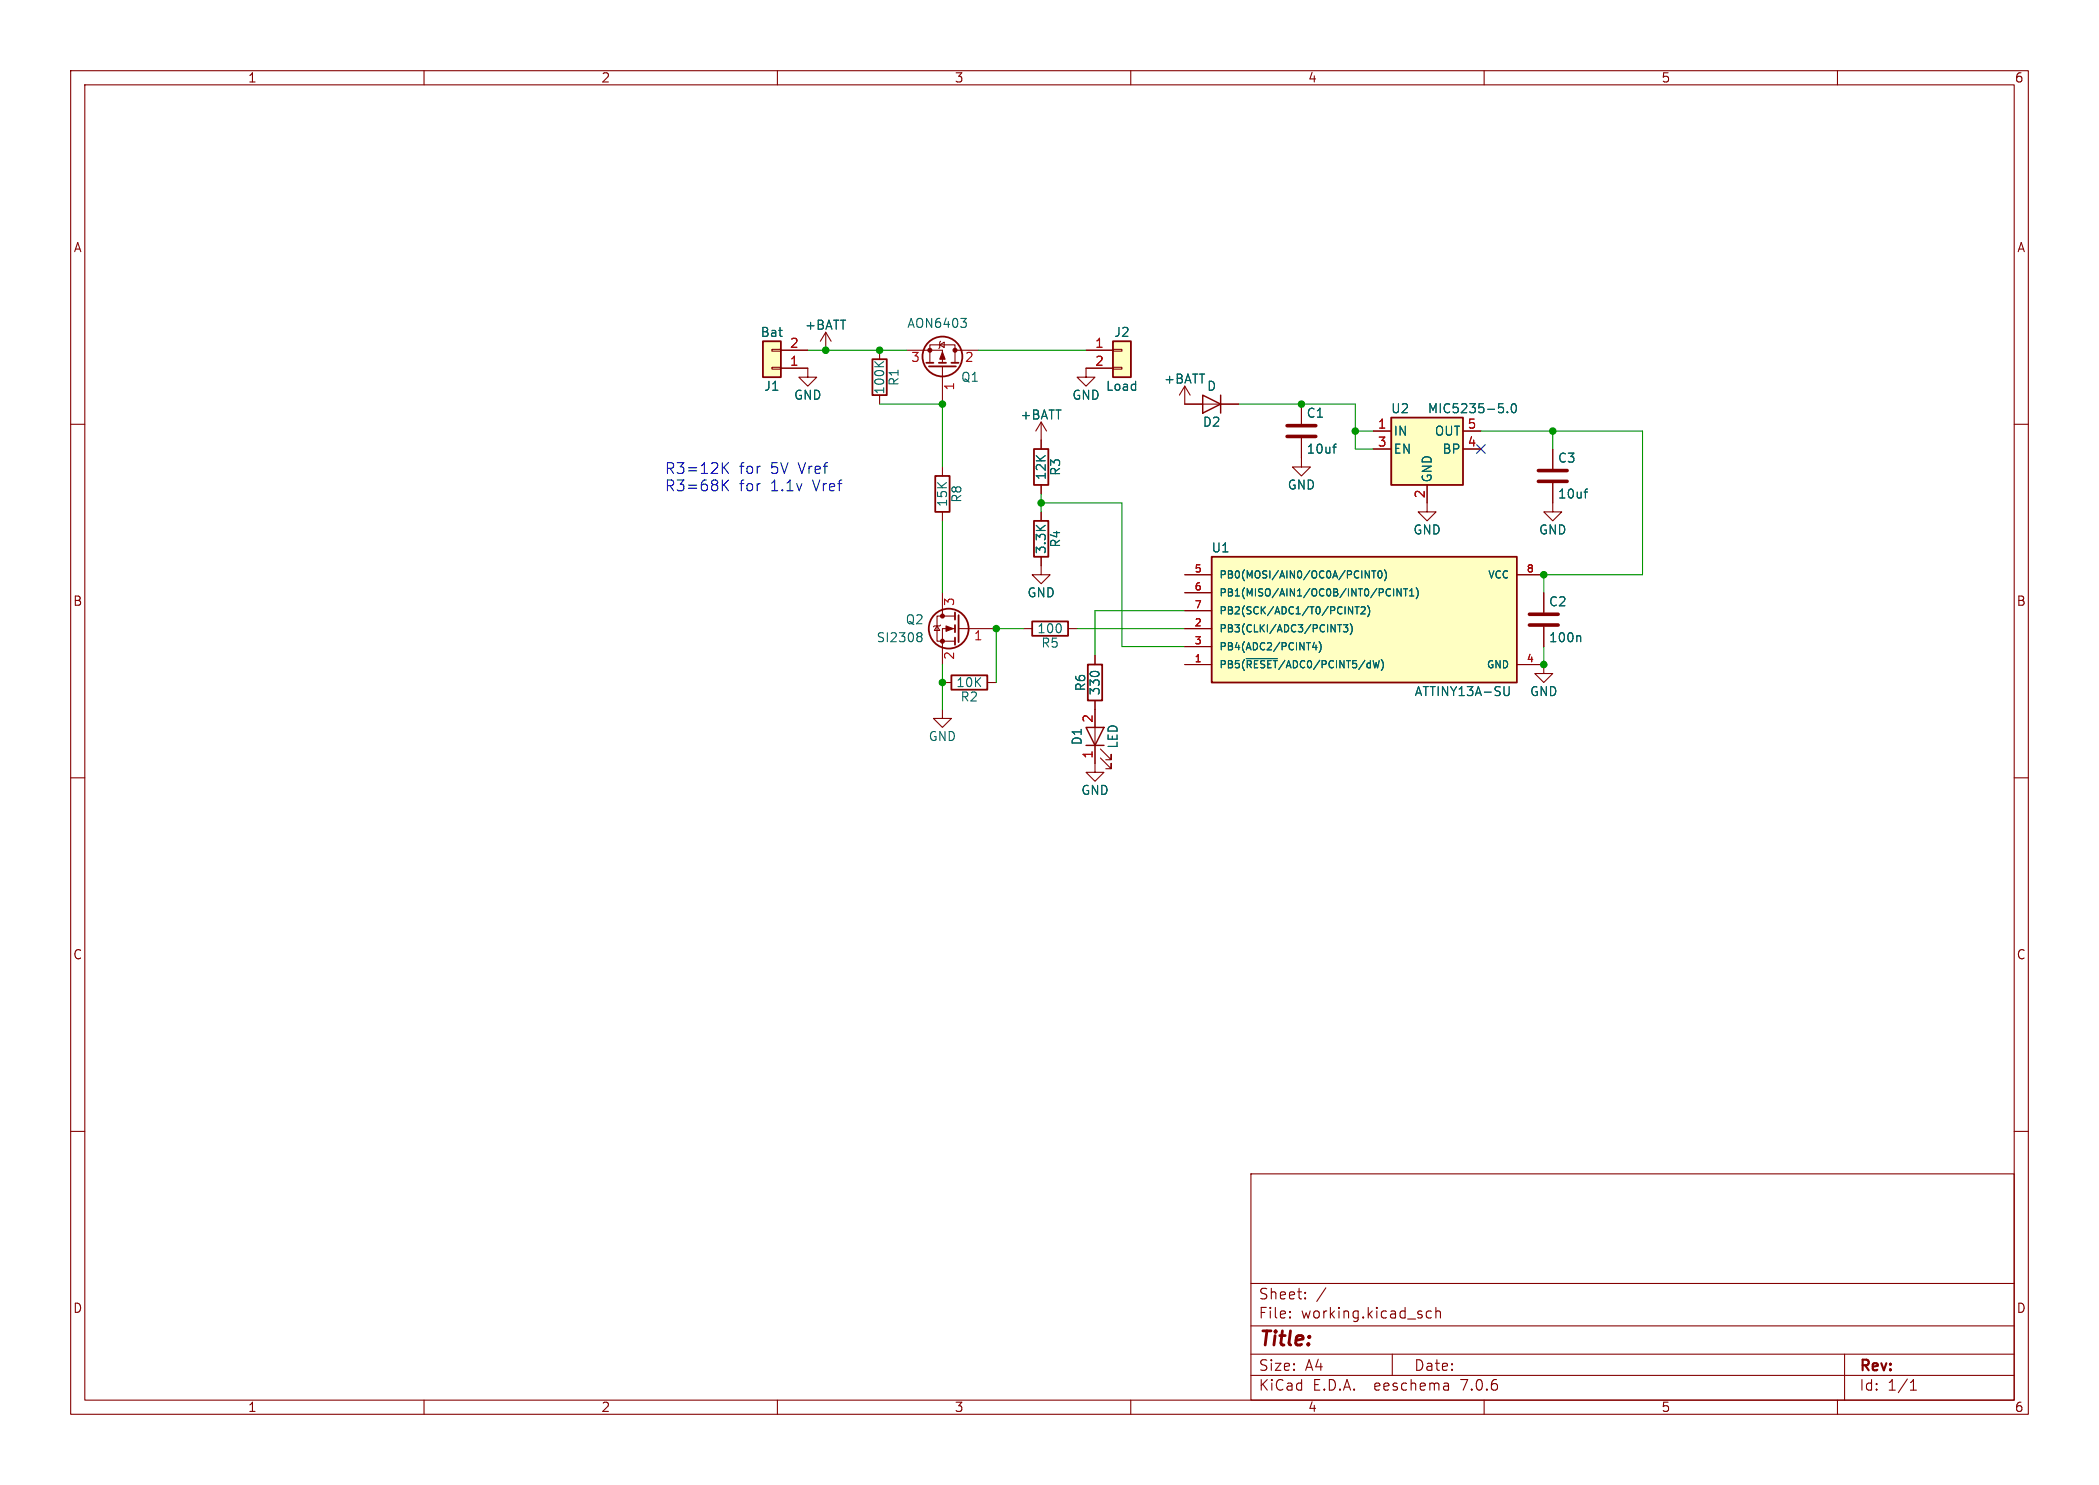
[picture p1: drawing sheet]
(kicad_sch (version 20230121) (generator eeschema)

 (paper "A4")

 (lib_symbols
  (symbol "BatProtect-rescue:+BATT" (power) (pin_names (offset 0)) (in_bom yes) (on_board yes)
   (property "Reference" "#PWR" (at 0 -3.81 0) (effects (font (size 1.27 1.27)) hide))
   (property "Value" "+BATT" (at 0 3.556 0) (effects (font (size 1.27 1.27))))
   (property "Footprint" "" (at 0 0 0) (effects (font (size 1.27 1.27)) hide))
   (property "Datasheet" "" (at 0 0 0) (effects (font (size 1.27 1.27)) hide))
   (symbol "+BATT_0_1"
    (polyline (pts (xy -0.762 1.27) (xy 0 2.54)) (stroke (width 0) (type solid)) (fill (type none)))
    (polyline (pts (xy 0 0) (xy 0 2.54)) (stroke (width 0) (type solid)) (fill (type none)))
    (polyline (pts (xy 0 2.54) (xy 0.762 1.27)) (stroke (width 0) (type solid)) (fill (type none))))
   (symbol "+BATT_1_1"
    (pin power_in line (at 0 0 90) (length 0) hide (name "+BATT" (effects (font (size 1.27 1.27)))) (number "1" (effects (font (size 1.27 1.27)))))))
  (symbol "BatProtect-rescue:ATTINY13A-SU" (pin_names (offset 1.016)) (in_bom yes) (on_board yes)
   (property "Reference" "U" (at -20.32 10.16 0) (effects (font (size 1.27 1.27))))
   (property "Value" "ATTINY13A-SU" (at 16.51 -10.16 0) (effects (font (size 1.27 1.27))))
   (property "Footprint" "Housings_SOIC:SOIC-8_3.9x4.9mm_Pitch1.27mm" (at 16.51 0 0) (effects (font (size 1.27 1.27) italic) hide))
   (property "Datasheet" "" (at -20.32 8.89 0) (effects (font (size 1.27 1.27)) hide))
   (symbol "ATTINY13A-SU_0_1"
    (rectangle (start -21.59 8.89) (end 21.59 -8.89) (stroke (width 0.254) (type solid)) (fill (type background))))
   (symbol "ATTINY13A-SU_1_1"
    (pin bidirectional line (at -25.4 -6.35 0) (length 3.81) (name "PB5(~{RESET}/ADC0/PCINT5/dW)" (effects (font (size 1.016 1.016)))) (number "1" (effects (font (size 1.016 1.016)))))
    (pin bidirectional line (at -25.4 -1.27 0) (length 3.81) (name "PB3(CLKI/ADC3/PCINT3)" (effects (font (size 1.016 1.016)))) (number "2" (effects (font (size 1.016 1.016)))))
    (pin bidirectional line (at -25.4 -3.81 0) (length 3.81) (name "PB4(ADC2/PCINT4)" (effects (font (size 1.016 1.016)))) (number "3" (effects (font (size 1.016 1.016)))))
    (pin power_in line (at 25.4 -6.35 180) (length 3.81) (name "GND" (effects (font (size 1.016 1.016)))) (number "4" (effects (font (size 1.016 1.016)))))
    (pin bidirectional line (at -25.4 6.35 0) (length 3.81) (name "PB0(MOSI/AIN0/OC0A/PCINT0)" (effects (font (size 1.016 1.016)))) (number "5" (effects (font (size 1.016 1.016)))))
    (pin bidirectional line (at -25.4 3.81 0) (length 3.81) (name "PB1(MISO/AIN1/OC0B/INT0/PCINT1)" (effects (font (size 1.016 1.016)))) (number "6" (effects (font (size 1.016 1.016)))))
    (pin bidirectional line (at -25.4 1.27 0) (length 3.81) (name "PB2(SCK/ADC1/T0/PCINT2)" (effects (font (size 1.016 1.016)))) (number "7" (effects (font (size 1.016 1.016)))))
    (pin power_in line (at 25.4 6.35 180) (length 3.81) (name "VCC" (effects (font (size 1.016 1.016)))) (number "8" (effects (font (size 1.016 1.016)))))))
  (symbol "BatProtect-rescue:C" (pin_numbers hide) (pin_names (offset 0.254)) (in_bom yes) (on_board yes)
   (property "Reference" "C" (at 0.635 2.54 0) (effects (font (size 1.27 1.27)) (justify left)))
   (property "Value" "C" (at 0.635 -2.54 0) (effects (font (size 1.27 1.27)) (justify left)))
   (property "Footprint" "" (at 0.9652 -3.81 0) (effects (font (size 1.27 1.27)) hide))
   (property "Datasheet" "" (at 0 0 0) (effects (font (size 1.27 1.27)) hide))
   (symbol "C_0_1"
    (polyline (pts (xy -2.032 -0.762) (xy 2.032 -0.762)) (stroke (width 0.508) (type solid)) (fill (type none)))
    (polyline (pts (xy -2.032 0.762) (xy 2.032 0.762)) (stroke (width 0.508) (type solid)) (fill (type none))))
   (symbol "C_1_1"
    (pin passive line (at 0 3.81 270) (length 2.794) (name "~" (effects (font (size 1.27 1.27)))) (number "1" (effects (font (size 1.27 1.27)))))
    (pin passive line (at 0 -3.81 90) (length 2.794) (name "~" (effects (font (size 1.27 1.27)))) (number "2" (effects (font (size 1.27 1.27)))))))
  (symbol "BatProtect-rescue:Conn_01x02" (pin_names (offset 1.016) hide) (in_bom yes) (on_board yes)
   (property "Reference" "J" (at 0 2.54 0) (effects (font (size 1.27 1.27))))
   (property "Value" "Conn_01x02" (at 0 -5.08 0) (effects (font (size 1.27 1.27))))
   (property "Footprint" "" (at 0 0 0) (effects (font (size 1.27 1.27)) hide))
   (property "Datasheet" "" (at 0 0 0) (effects (font (size 1.27 1.27)) hide))
   (symbol "Conn_01x02_1_1"
    (rectangle (start -1.27 -2.413) (end 0 -2.667) (stroke (width 0.1524) (type solid)) (fill (type none)))
    (rectangle (start -1.27 0.127) (end 0 -0.127) (stroke (width 0.1524) (type solid)) (fill (type none)))
    (rectangle (start -1.27 1.27) (end 1.27 -3.81) (stroke (width 0.254) (type solid)) (fill (type background)))
    (pin passive line (at -5.08 0 0) (length 3.81) (name "Pin_1" (effects (font (size 1.27 1.27)))) (number "1" (effects (font (size 1.27 1.27)))))
    (pin passive line (at -5.08 -2.54 0) (length 3.81) (name "Pin_2" (effects (font (size 1.27 1.27)))) (number "2" (effects (font (size 1.27 1.27)))))))
  (symbol "BatProtect-rescue:D" (pin_numbers hide) (pin_names (offset 1.016) hide) (in_bom yes) (on_board yes)
   (property "Reference" "D" (at 0 2.54 0) (effects (font (size 1.27 1.27))))
   (property "Value" "D" (at 0 -2.54 0) (effects (font (size 1.27 1.27))))
   (property "Footprint" "" (at 0 0 0) (effects (font (size 1.27 1.27)) hide))
   (property "Datasheet" "" (at 0 0 0) (effects (font (size 1.27 1.27)) hide))
   (symbol "D_0_1"
    (polyline (pts (xy -1.27 1.27) (xy -1.27 -1.27)) (stroke (width 0.2032) (type solid)) (fill (type none)))
    (polyline (pts (xy 1.27 0) (xy -1.27 0)) (stroke (width 0) (type solid)) (fill (type none)))
    (polyline (pts (xy 1.27 1.27) (xy 1.27 -1.27) (xy -1.27 0) (xy 1.27 1.27)) (stroke (width 0.2032) (type solid)) (fill (type none))))
   (symbol "D_1_1"
    (pin passive line (at -3.81 0 0) (length 2.54) (name "K" (effects (font (size 1.27 1.27)))) (number "1" (effects (font (size 1.27 1.27)))))
    (pin passive line (at 3.81 0 180) (length 2.54) (name "A" (effects (font (size 1.27 1.27)))) (number "2" (effects (font (size 1.27 1.27)))))))
  (symbol "BatProtect-rescue:GND" (power) (pin_names (offset 0)) (in_bom yes) (on_board yes)
   (property "Reference" "#PWR" (at 0 -6.35 0) (effects (font (size 1.27 1.27)) hide))
   (property "Value" "GND" (at 0 -3.81 0) (effects (font (size 1.27 1.27))))
   (property "Footprint" "" (at 0 0 0) (effects (font (size 1.27 1.27)) hide))
   (property "Datasheet" "" (at 0 0 0) (effects (font (size 1.27 1.27)) hide))
   (symbol "GND_0_1"
    (polyline (pts (xy 0 0) (xy 0 -1.27) (xy 1.27 -1.27) (xy 0 -2.54) (xy -1.27 -1.27) (xy 0 -1.27)) (stroke (width 0) (type solid)) (fill (type none))))
   (symbol "GND_1_1"
    (pin power_in line (at 0 0 270) (length 0) hide (name "GND" (effects (font (size 1.27 1.27)))) (number "1" (effects (font (size 1.27 1.27)))))))
  (symbol "BatProtect-rescue:LED" (pin_names (offset 1.016) hide) (in_bom yes) (on_board yes)
   (property "Reference" "D" (at 0 2.54 0) (effects (font (size 1.27 1.27))))
   (property "Value" "LED" (at 0 -2.54 0) (effects (font (size 1.27 1.27))))
   (property "Footprint" "" (at 0 0 0) (effects (font (size 1.27 1.27)) hide))
   (property "Datasheet" "" (at 0 0 0) (effects (font (size 1.27 1.27)) hide))
   (symbol "LED_0_1"
    (polyline (pts (xy -1.27 -1.27) (xy -1.27 1.27)) (stroke (width 0.2032) (type solid)) (fill (type none)))
    (polyline (pts (xy -1.27 0) (xy 1.27 0)) (stroke (width 0) (type solid)) (fill (type none)))
    (polyline (pts (xy 1.27 -1.27) (xy 1.27 1.27) (xy -1.27 0) (xy 1.27 -1.27)) (stroke (width 0.2032) (type solid)) (fill (type none)))
    (polyline (pts (xy -3.048 -0.762) (xy -4.572 -2.286) (xy -3.81 -2.286) (xy -4.572 -2.286) (xy -4.572 -1.524)) (stroke (width 0) (type solid)) (fill (type none)))
    (polyline (pts (xy -1.778 -0.762) (xy -3.302 -2.286) (xy -2.54 -2.286) (xy -3.302 -2.286) (xy -3.302 -1.524)) (stroke (width 0) (type solid)) (fill (type none))))
   (symbol "LED_1_1"
    (pin passive line (at -3.81 0 0) (length 2.54) (name "K" (effects (font (size 1.27 1.27)))) (number "1" (effects (font (size 1.27 1.27)))))
    (pin passive line (at 3.81 0 180) (length 2.54) (name "A" (effects (font (size 1.27 1.27)))) (number "2" (effects (font (size 1.27 1.27)))))))
  (symbol "BatProtect-rescue:MIC5219-5.0" (pin_names (offset 0.254)) (in_bom yes) (on_board yes)
   (property "Reference" "U" (at -3.81 5.715 0) (effects (font (size 1.27 1.27))))
   (property "Value" "MIC5219-5.0" (at 0 5.715 0) (effects (font (size 1.27 1.27)) (justify left)))
   (property "Footprint" "TO_SOT_Packages_SMD:SOT-23-5" (at 0 8.255 0) (effects (font (size 1.27 1.27)) hide))
   (property "Datasheet" "" (at 0 0 0) (effects (font (size 1.27 1.27)) hide))
   (symbol "MIC5219-5.0_0_1"
    (rectangle (start -5.08 4.445) (end 5.08 -5.08) (stroke (width 0.254) (type solid)) (fill (type background))))
   (symbol "MIC5219-5.0_1_1"
    (pin power_in line (at -7.62 2.54 0) (length 2.54) (name "IN" (effects (font (size 1.27 1.27)))) (number "1" (effects (font (size 1.27 1.27)))))
    (pin power_in line (at 0 -7.62 90) (length 2.54) (name "GND" (effects (font (size 1.27 1.27)))) (number "2" (effects (font (size 1.27 1.27)))))
    (pin input line (at -7.62 0 0) (length 2.54) (name "EN" (effects (font (size 1.27 1.27)))) (number "3" (effects (font (size 1.27 1.27)))))
    (pin input line (at 7.62 0 180) (length 2.54) (name "BP" (effects (font (size 1.27 1.27)))) (number "4" (effects (font (size 1.27 1.27)))))
    (pin power_out line (at 7.62 2.54 180) (length 2.54) (name "OUT" (effects (font (size 1.27 1.27)))) (number "5" (effects (font (size 1.27 1.27)))))))
  (symbol "BatProtect-rescue:Q_NMOS_GSD" (pin_names (offset 0) hide) (in_bom yes) (on_board yes)
   (property "Reference" "Q" (at 5.08 1.27 0) (effects (font (size 1.27 1.27)) (justify left)))
   (property "Value" "Q_NMOS_GSD" (at 5.08 -1.27 0) (effects (font (size 1.27 1.27)) (justify left)))
   (property "Footprint" "" (at 5.08 2.54 0) (effects (font (size 1.27 1.27)) hide))
   (property "Datasheet" "" (at 0 0 0) (effects (font (size 1.27 1.27)) hide))
   (symbol "Q_NMOS_GSD_0_1"
    (polyline (pts (xy 0.0508 0) (xy 0.254 0)) (stroke (width 0) (type solid)) (fill (type none)))
    (polyline (pts (xy 0.762 -1.778) (xy 2.54 -1.778)) (stroke (width 0) (type solid)) (fill (type none)))
    (polyline (pts (xy 0.762 -1.27) (xy 0.762 -2.286)) (stroke (width 0.254) (type solid)) (fill (type none)))
    (polyline (pts (xy 0.762 0) (xy 2.54 0)) (stroke (width 0) (type solid)) (fill (type none)))
    (polyline (pts (xy 0.762 0.508) (xy 0.762 -0.508)) (stroke (width 0.254) (type solid)) (fill (type none)))
    (polyline (pts (xy 0.762 1.778) (xy 2.54 1.778)) (stroke (width 0) (type solid)) (fill (type none)))
    (polyline (pts (xy 0.762 2.286) (xy 0.762 1.27)) (stroke (width 0.254) (type solid)) (fill (type none)))
    (polyline (pts (xy 2.54 -1.778) (xy 2.54 -2.54)) (stroke (width 0) (type solid)) (fill (type none)))
    (polyline (pts (xy 2.54 -1.778) (xy 2.54 0)) (stroke (width 0) (type solid)) (fill (type none)))
    (polyline (pts (xy 2.54 2.54) (xy 2.54 1.778)) (stroke (width 0) (type solid)) (fill (type none)))
    (polyline (pts (xy 0.254 1.905) (xy 0.254 -1.905) (xy 0.254 -1.905)) (stroke (width 0.254) (type solid)) (fill (type none)))
    (polyline (pts (xy 1.016 0) (xy 2.032 0.381) (xy 2.032 -0.381) (xy 1.016 0)) (stroke (width 0) (type solid)) (fill (type outline)))
    (polyline (pts (xy 2.54 -1.778) (xy 3.302 -1.778) (xy 3.302 1.778) (xy 2.54 1.778)) (stroke (width 0) (type solid)) (fill (type none)))
    (polyline (pts (xy 2.794 0.508) (xy 2.921 0.381) (xy 3.683 0.381) (xy 3.81 0.254)) (stroke (width 0) (type solid)) (fill (type none)))
    (polyline (pts (xy 3.302 0.381) (xy 2.921 -0.254) (xy 3.683 -0.254) (xy 3.302 0.381)) (stroke (width 0) (type solid)) (fill (type none)))
    (circle (center 1.651 0) (radius 2.8194) (stroke (width 0.254) (type solid)) (fill (type none)))
    (circle (center 2.54 -1.778) (radius 0.2794) (stroke (width 0) (type solid)) (fill (type outline)))
    (circle (center 2.54 1.778) (radius 0.2794) (stroke (width 0) (type solid)) (fill (type outline))))
   (symbol "Q_NMOS_GSD_1_1"
    (pin input line (at -5.08 0 0) (length 5.08) (name "G" (effects (font (size 1.27 1.27)))) (number "1" (effects (font (size 1.27 1.27)))))
    (pin passive line (at 2.54 -5.08 90) (length 2.54) (name "S" (effects (font (size 1.27 1.27)))) (number "2" (effects (font (size 1.27 1.27)))))
    (pin passive line (at 2.54 5.08 270) (length 2.54) (name "D" (effects (font (size 1.27 1.27)))) (number "3" (effects (font (size 1.27 1.27)))))))
  (symbol "BatProtect-rescue:Q_PMOS_GDS" (pin_names (offset 0) hide) (in_bom yes) (on_board yes)
   (property "Reference" "Q" (at 5.08 1.27 0) (effects (font (size 1.27 1.27)) (justify left)))
   (property "Value" "Q_PMOS_GDS" (at 5.08 -1.27 0) (effects (font (size 1.27 1.27)) (justify left)))
   (property "Footprint" "" (at 5.08 2.54 0) (effects (font (size 1.27 1.27)) hide))
   (property "Datasheet" "" (at 0 0 0) (effects (font (size 1.27 1.27)) hide))
   (symbol "Q_PMOS_GDS_0_1"
    (polyline (pts (xy 0.0508 0) (xy 0.254 0)) (stroke (width 0) (type solid)) (fill (type none)))
    (polyline (pts (xy 0.762 -1.778) (xy 2.54 -1.778)) (stroke (width 0) (type solid)) (fill (type none)))
    (polyline (pts (xy 0.762 -1.27) (xy 0.762 -2.286)) (stroke (width 0.254) (type solid)) (fill (type none)))
    (polyline (pts (xy 0.762 0) (xy 2.54 0)) (stroke (width 0) (type solid)) (fill (type none)))
    (polyline (pts (xy 0.762 0.508) (xy 0.762 -0.508)) (stroke (width 0.254) (type solid)) (fill (type none)))
    (polyline (pts (xy 0.762 1.778) (xy 2.54 1.778)) (stroke (width 0) (type solid)) (fill (type none)))
    (polyline (pts (xy 0.762 2.286) (xy 0.762 1.27)) (stroke (width 0.254) (type solid)) (fill (type none)))
    (polyline (pts (xy 2.54 -1.778) (xy 2.54 -2.54)) (stroke (width 0) (type solid)) (fill (type none)))
    (polyline (pts (xy 2.54 -1.778) (xy 2.54 0)) (stroke (width 0) (type solid)) (fill (type none)))
    (polyline (pts (xy 2.54 2.54) (xy 2.54 1.778)) (stroke (width 0) (type solid)) (fill (type none)))
    (polyline (pts (xy 0.254 1.905) (xy 0.254 -1.905) (xy 0.254 -1.905)) (stroke (width 0.254) (type solid)) (fill (type none)))
    (polyline (pts (xy 2.286 0) (xy 1.27 -0.381) (xy 1.27 0.381) (xy 2.286 0)) (stroke (width 0) (type solid)) (fill (type outline)))
    (polyline (pts (xy 2.54 -1.778) (xy 3.302 -1.778) (xy 3.302 1.778) (xy 2.54 1.778)) (stroke (width 0) (type solid)) (fill (type none)))
    (polyline (pts (xy 2.794 -0.508) (xy 2.921 -0.381) (xy 3.683 -0.381) (xy 3.81 -0.254)) (stroke (width 0) (type solid)) (fill (type none)))
    (polyline (pts (xy 3.302 -0.381) (xy 2.921 0.254) (xy 3.683 0.254) (xy 3.302 -0.381)) (stroke (width 0) (type solid)) (fill (type none)))
    (circle (center 1.651 0) (radius 2.8194) (stroke (width 0.254) (type solid)) (fill (type none)))
    (circle (center 2.54 -1.778) (radius 0.2794) (stroke (width 0) (type solid)) (fill (type outline)))
    (circle (center 2.54 1.778) (radius 0.2794) (stroke (width 0) (type solid)) (fill (type outline))))
   (symbol "Q_PMOS_GDS_1_1"
    (pin input line (at -5.08 0 0) (length 5.08) (name "G" (effects (font (size 1.27 1.27)))) (number "1" (effects (font (size 1.27 1.27)))))
    (pin passive line (at 2.54 5.08 270) (length 2.54) (name "D" (effects (font (size 1.27 1.27)))) (number "2" (effects (font (size 1.27 1.27)))))
    (pin passive line (at 2.54 -5.08 90) (length 2.54) (name "S" (effects (font (size 1.27 1.27)))) (number "3" (effects (font (size 1.27 1.27)))))))
  (symbol "BatProtect-rescue:R" (pin_numbers hide) (pin_names (offset 0)) (in_bom yes) (on_board yes)
   (property "Reference" "R" (at 2.032 0 90) (effects (font (size 1.27 1.27))))
   (property "Value" "R" (at 0 0 90) (effects (font (size 1.27 1.27))))
   (property "Footprint" "" (at -1.778 0 90) (effects (font (size 1.27 1.27)) hide))
   (property "Datasheet" "" (at 0 0 0) (effects (font (size 1.27 1.27)) hide))
   (symbol "R_0_1"
    (rectangle (start -1.016 -2.54) (end 1.016 2.54) (stroke (width 0.254) (type solid)) (fill (type none))))
   (symbol "R_1_1"
    (pin passive line (at 0 3.81 270) (length 1.27) (name "~" (effects (font (size 1.27 1.27)))) (number "1" (effects (font (size 1.27 1.27)))))
    (pin passive line (at 0 -3.81 90) (length 1.27) (name "~" (effects (font (size 1.27 1.27)))) (number "2" (effects (font (size 1.27 1.27))))))))

 (junction (at 140.97 88.9) (diameter 0) (color 0 0 0 0))
 (junction (at 218.44 93.98) (diameter 0) (color 0 0 0 0))
 (junction (at 219.71 60.96) (diameter 0) (color 0 0 0 0))
 (junction (at 191.77 60.96) (diameter 0) (color 0 0 0 0))
 (junction (at 116.84 49.53) (diameter 0) (color 0 0 0 0))
 (junction (at 133.35 57.15) (diameter 0) (color 0 0 0 0))
 (junction (at 124.46 49.53) (diameter 0) (color 0 0 0 0))
 (junction (at 184.15 57.15) (diameter 0) (color 0 0 0 0))
 (junction (at 147.32 71.12) (diameter 0) (color 0 0 0 0))
 (junction (at 133.35 96.52) (diameter 0) (color 0 0 0 0))
 (junction (at 218.44 81.28) (diameter 0) (color 0 0 0 0))

 (no_connect (at 209.55 63.5))

 (wire (pts (xy 191.77 60.96) (xy 191.77 63.5)) (stroke (width 0) (type default)))
 (wire (pts (xy 209.55 60.96) (xy 219.71 60.96)) (stroke (width 0) (type default)))
 (wire (pts (xy 218.44 81.28) (xy 218.44 83.82)) (stroke (width 0) (type default)))
 (wire (pts (xy 218.44 93.98) (xy 218.44 91.44)) (stroke (width 0) (type default)))
 (wire (pts (xy 140.97 88.9) (xy 144.78 88.9)) (stroke (width 0) (type default)))
 (wire (pts (xy 232.41 81.28) (xy 218.44 81.28)) (stroke (width 0) (type default)))
 (wire (pts (xy 114.3 49.53) (xy 116.84 49.53)) (stroke (width 0) (type default)))
 (wire (pts (xy 219.71 60.96) (xy 219.71 63.5)) (stroke (width 0) (type default)))
 (wire (pts (xy 191.77 63.5) (xy 194.31 63.5)) (stroke (width 0) (type default)))
 (wire (pts (xy 147.32 71.12) (xy 147.32 72.39)) (stroke (width 0) (type default)))
 (wire (pts (xy 133.35 96.52) (xy 133.35 100.33)) (stroke (width 0) (type default)))
 (wire (pts (xy 154.94 92.71) (xy 154.94 86.36)) (stroke (width 0) (type default)))
 (wire (pts (xy 154.94 86.36) (xy 167.64 86.36)) (stroke (width 0) (type default)))
 (wire (pts (xy 140.97 96.52) (xy 140.97 88.9)) (stroke (width 0) (type default)))
 (wire (pts (xy 147.32 69.85) (xy 147.32 71.12)) (stroke (width 0) (type default)))
 (wire (pts (xy 147.32 71.12) (xy 158.75 71.12)) (stroke (width 0) (type default)))
 (wire (pts (xy 232.41 60.96) (xy 232.41 81.28)) (stroke (width 0) (type default)))
 (wire (pts (xy 184.15 57.15) (xy 191.77 57.15)) (stroke (width 0) (type default)))
 (wire (pts (xy 124.46 57.15) (xy 133.35 57.15)) (stroke (width 0) (type default)))
 (wire (pts (xy 133.35 93.98) (xy 133.35 96.52)) (stroke (width 0) (type default)))
 (wire (pts (xy 191.77 57.15) (xy 191.77 60.96)) (stroke (width 0) (type default)))
 (wire (pts (xy 158.75 91.44) (xy 167.64 91.44)) (stroke (width 0) (type default)))
 (wire (pts (xy 219.71 60.96) (xy 232.41 60.96)) (stroke (width 0) (type default)))
 (wire (pts (xy 116.84 49.53) (xy 124.46 49.53)) (stroke (width 0) (type default)))
 (wire (pts (xy 152.4 88.9) (xy 167.64 88.9)) (stroke (width 0) (type default)))
 (wire (pts (xy 133.35 73.66) (xy 133.35 83.82)) (stroke (width 0) (type default)))
 (wire (pts (xy 191.77 60.96) (xy 194.31 60.96)) (stroke (width 0) (type default)))
 (wire (pts (xy 138.43 49.53) (xy 153.67 49.53)) (stroke (width 0) (type default)))
 (wire (pts (xy 175.26 57.15) (xy 184.15 57.15)) (stroke (width 0) (type default)))
 (wire (pts (xy 158.75 71.12) (xy 158.75 91.44)) (stroke (width 0) (type default)))
 (wire (pts (xy 133.35 57.15) (xy 133.35 66.04)) (stroke (width 0) (type default)))
 (wire (pts (xy 124.46 49.53) (xy 128.27 49.53)) (stroke (width 0) (type default)))

 (text "R3=12K for 5V Vref\nR3=68K for 1.1v Vref" (at 93.98 69.85 0) (effects (font (size 1.524 1.524)) (justify left bottom)))

 (symbol (lib_id "BatProtect-rescue:Conn_01x02") (at 109.22 52.07 180) (unit 1) (in_bom yes) (on_board yes) (dnp no)
  (property "Reference" "J1" (at 109.22 54.61 0) (effects (font (size 1.27 1.27))))
  (property "Value" "Bat" (at 109.22 46.99 0) (effects (font (size 1.27 1.27))))
  (property "Footprint" "KiCadCustomLibs:Connector_2x5mm_1.5Drill" (at 109.22 52.07 0) (effects (font (size 1.27 1.27)) hide))
  (property "Datasheet" "" (at 109.22 52.07 0) (effects (font (size 1.27 1.27)) hide)) (pin "1") (pin "2"))

 (symbol (lib_id "BatProtect-rescue:Conn_01x02") (at 158.75 49.53 0) (unit 1) (in_bom yes) (on_board yes) (dnp no)
  (property "Reference" "J2" (at 158.75 46.99 0) (effects (font (size 1.27 1.27))))
  (property "Value" "Load" (at 158.75 54.61 0) (effects (font (size 1.27 1.27))))
  (property "Footprint" "KiCadCustomLibs:Connector_2x5mm_1.5Drill" (at 158.75 49.53 0) (effects (font (size 1.27 1.27)) hide))
  (property "Datasheet" "" (at 158.75 49.53 0) (effects (font (size 1.27 1.27)) hide)) (pin "1") (pin "2"))

 (symbol (lib_id "BatProtect-rescue:GND") (at 114.3 52.07 0) (unit 1) (in_bom yes) (on_board yes) (dnp no)
  (property "Reference" "#PWR01" (at 114.3 58.42 0) (effects (font (size 1.27 1.27)) hide))
  (property "Value" "GND" (at 114.3 55.88 0) (effects (font (size 1.27 1.27))))
  (property "Footprint" "" (at 114.3 52.07 0) (effects (font (size 1.27 1.27)) hide))
  (property "Datasheet" "" (at 114.3 52.07 0) (effects (font (size 1.27 1.27)) hide)) (pin "1"))

 (symbol (lib_id "BatProtect-rescue:GND") (at 153.67 52.07 0) (unit 1) (in_bom yes) (on_board yes) (dnp no)
  (property "Reference" "#PWR02" (at 153.67 58.42 0) (effects (font (size 1.27 1.27)) hide))
  (property "Value" "GND" (at 153.67 55.88 0) (effects (font (size 1.27 1.27))))
  (property "Footprint" "" (at 153.67 52.07 0) (effects (font (size 1.27 1.27)) hide))
  (property "Datasheet" "" (at 153.67 52.07 0) (effects (font (size 1.27 1.27)) hide)) (pin "1"))

 (symbol (lib_id "BatProtect-rescue:GND") (at 133.35 100.33 0) (unit 1) (in_bom yes) (on_board yes) (dnp no)
  (property "Reference" "#PWR03" (at 133.35 106.68 0) (effects (font (size 1.27 1.27)) hide))
  (property "Value" "GND" (at 133.35 104.14 0) (effects (font (size 1.27 1.27))))
  (property "Footprint" "" (at 133.35 100.33 0) (effects (font (size 1.27 1.27)) hide))
  (property "Datasheet" "" (at 133.35 100.33 0) (effects (font (size 1.27 1.27)) hide)) (pin "1"))

 (symbol (lib_id "BatProtect-rescue:R") (at 124.46 53.34 0) (unit 1) (in_bom yes) (on_board yes) (dnp no)
  (property "Reference" "R1" (at 126.492 53.34 90) (effects (font (size 1.27 1.27))))
  (property "Value" "100K" (at 124.46 53.34 90) (effects (font (size 1.27 1.27))))
  (property "Footprint" "Resistors_SMD:R_0603" (at 122.682 53.34 90) (effects (font (size 1.27 1.27)) hide))
  (property "Datasheet" "" (at 124.46 53.34 0) (effects (font (size 1.27 1.27)) hide)) (pin "1") (pin "2"))

 (symbol (lib_id "BatProtect-rescue:R") (at 137.16 96.52 270) (unit 1) (in_bom yes) (on_board yes) (dnp no)
  (property "Reference" "R2" (at 137.16 98.552 90) (effects (font (size 1.27 1.27))))
  (property "Value" "10K" (at 137.16 96.52 90) (effects (font (size 1.27 1.27))))
  (property "Footprint" "Resistors_SMD:R_0603" (at 137.16 94.742 90) (effects (font (size 1.27 1.27)) hide))
  (property "Datasheet" "" (at 137.16 96.52 0) (effects (font (size 1.27 1.27)) hide)) (pin "1") (pin "2"))

 (symbol (lib_id "BatProtect-rescue:R") (at 148.59 88.9 270) (unit 1) (in_bom yes) (on_board yes) (dnp no)
  (property "Reference" "R5" (at 148.59 90.932 90) (effects (font (size 1.27 1.27))))
  (property "Value" "100" (at 148.59 88.9 90) (effects (font (size 1.27 1.27))))
  (property "Footprint" "Resistors_SMD:R_0603" (at 148.59 87.122 90) (effects (font (size 1.27 1.27)) hide))
  (property "Datasheet" "" (at 148.59 88.9 0) (effects (font (size 1.27 1.27)) hide)) (pin "1") (pin "2"))

 (symbol (lib_id "BatProtect-rescue:+BATT") (at 116.84 49.53 0) (unit 1) (in_bom yes) (on_board yes) (dnp no)
  (property "Reference" "#PWR04" (at 116.84 53.34 0) (effects (font (size 1.27 1.27)) hide))
  (property "Value" "+BATT" (at 116.84 45.974 0) (effects (font (size 1.27 1.27))))
  (property "Footprint" "" (at 116.84 49.53 0) (effects (font (size 1.27 1.27)) hide))
  (property "Datasheet" "" (at 116.84 49.53 0) (effects (font (size 1.27 1.27)) hide)) (pin "1"))

 (symbol (lib_id "BatProtect-rescue:R") (at 147.32 66.04 0) (unit 1) (in_bom yes) (on_board yes) (dnp no)
  (property "Reference" "R3" (at 149.352 66.04 90) (effects (font (size 1.27 1.27))))
  (property "Value" "12K" (at 147.32 66.04 90) (effects (font (size 1.27 1.27))))
  (property "Footprint" "Resistors_SMD:R_0603" (at 145.542 66.04 90) (effects (font (size 1.27 1.27)) hide))
  (property "Datasheet" "" (at 147.32 66.04 0) (effects (font (size 1.27 1.27)) hide)) (pin "1") (pin "2"))

 (symbol (lib_id "BatProtect-rescue:R") (at 147.32 76.2 0) (unit 1) (in_bom yes) (on_board yes) (dnp no)
  (property "Reference" "R4" (at 149.352 76.2 90) (effects (font (size 1.27 1.27))))
  (property "Value" "3.3K" (at 147.32 76.2 90) (effects (font (size 1.27 1.27))))
  (property "Footprint" "Resistors_SMD:R_0603" (at 145.542 76.2 90) (effects (font (size 1.27 1.27)) hide))
  (property "Datasheet" "" (at 147.32 76.2 0) (effects (font (size 1.27 1.27)) hide)) (pin "1") (pin "2"))

 (symbol (lib_id "BatProtect-rescue:GND") (at 147.32 80.01 0) (unit 1) (in_bom yes) (on_board yes) (dnp no)
  (property "Reference" "#PWR05" (at 147.32 86.36 0) (effects (font (size 1.27 1.27)) hide))
  (property "Value" "GND" (at 147.32 83.82 0) (effects (font (size 1.27 1.27))))
  (property "Footprint" "" (at 147.32 80.01 0) (effects (font (size 1.27 1.27)) hide))
  (property "Datasheet" "" (at 147.32 80.01 0) (effects (font (size 1.27 1.27)) hide)) (pin "1"))

 (symbol (lib_id "BatProtect-rescue:+BATT") (at 147.32 62.23 0) (unit 1) (in_bom yes) (on_board yes) (dnp no)
  (property "Reference" "#PWR06" (at 147.32 66.04 0) (effects (font (size 1.27 1.27)) hide))
  (property "Value" "+BATT" (at 147.32 58.674 0) (effects (font (size 1.27 1.27))))
  (property "Footprint" "" (at 147.32 62.23 0) (effects (font (size 1.27 1.27)) hide))
  (property "Datasheet" "" (at 147.32 62.23 0) (effects (font (size 1.27 1.27)) hide)) (pin "1"))

 (symbol (lib_id "BatProtect-rescue:MIC5219-5.0") (at 201.93 63.5 0) (unit 1) (in_bom yes) (on_board yes) (dnp no)
  (property "Reference" "U2" (at 198.12 57.785 0) (effects (font (size 1.27 1.27))))
  (property "Value" "MIC5235-5.0" (at 201.93 57.785 0) (effects (font (size 1.27 1.27)) (justify left)))
  (property "Footprint" "TO_SOT_Packages_SMD:SOT-23-5" (at 201.93 55.245 0) (effects (font (size 1.27 1.27)) hide))
  (property "Datasheet" "" (at 201.93 63.5 0) (effects (font (size 1.27 1.27)) hide)) (pin "1") (pin "2") (pin "3") (pin "4") (pin "5"))

 (symbol (lib_id "BatProtect-rescue:GND") (at 201.93 71.12 0) (unit 1) (in_bom yes) (on_board yes) (dnp no)
  (property "Reference" "#PWR07" (at 201.93 77.47 0) (effects (font (size 1.27 1.27)) hide))
  (property "Value" "GND" (at 201.93 74.93 0) (effects (font (size 1.27 1.27))))
  (property "Footprint" "" (at 201.93 71.12 0) (effects (font (size 1.27 1.27)) hide))
  (property "Datasheet" "" (at 201.93 71.12 0) (effects (font (size 1.27 1.27)) hide)) (pin "1"))

 (symbol (lib_id "BatProtect-rescue:GND") (at 218.44 93.98 0) (unit 1) (in_bom yes) (on_board yes) (dnp no)
  (property "Reference" "#PWR08" (at 218.44 100.33 0) (effects (font (size 1.27 1.27)) hide))
  (property "Value" "GND" (at 218.44 97.79 0) (effects (font (size 1.27 1.27))))
  (property "Footprint" "" (at 218.44 93.98 0) (effects (font (size 1.27 1.27)) hide))
  (property "Datasheet" "" (at 218.44 93.98 0) (effects (font (size 1.27 1.27)) hide)) (pin "1"))

 (symbol (lib_id "BatProtect-rescue:D") (at 171.45 57.15 180) (unit 1) (in_bom yes) (on_board yes) (dnp no)
  (property "Reference" "D2" (at 171.45 59.69 0) (effects (font (size 1.27 1.27))))
  (property "Value" "D" (at 171.45 54.61 0) (effects (font (size 1.27 1.27))))
  (property "Footprint" "Diodes_SMD:D_SOD-323_HandSoldering" (at 171.45 57.15 0) (effects (font (size 1.27 1.27)) hide))
  (property "Datasheet" "" (at 171.45 57.15 0) (effects (font (size 1.27 1.27)) hide)) (pin "1") (pin "2"))

 (symbol (lib_id "BatProtect-rescue:+BATT") (at 167.64 57.15 0) (unit 1) (in_bom yes) (on_board yes) (dnp no)
  (property "Reference" "#PWR09" (at 167.64 60.96 0) (effects (font (size 1.27 1.27)) hide))
  (property "Value" "+BATT" (at 167.64 53.594 0) (effects (font (size 1.27 1.27))))
  (property "Footprint" "" (at 167.64 57.15 0) (effects (font (size 1.27 1.27)) hide))
  (property "Datasheet" "" (at 167.64 57.15 0) (effects (font (size 1.27 1.27)) hide)) (pin "1"))

 (symbol (lib_id "BatProtect-rescue:C") (at 218.44 87.63 0) (unit 1) (in_bom yes) (on_board yes) (dnp no)
  (property "Reference" "C2" (at 219.075 85.09 0) (effects (font (size 1.27 1.27)) (justify left)))
  (property "Value" "100n" (at 219.075 90.17 0) (effects (font (size 1.27 1.27)) (justify left)))
  (property "Footprint" "Capacitors_SMD:C_0603" (at 219.4052 91.44 0) (effects (font (size 1.27 1.27)) hide))
  (property "Datasheet" "" (at 218.44 87.63 0) (effects (font (size 1.27 1.27)) hide)) (pin "1") (pin "2"))

 (symbol (lib_id "BatProtect-rescue:C") (at 219.71 67.31 0) (unit 1) (in_bom yes) (on_board yes) (dnp no)
  (property "Reference" "C3" (at 220.345 64.77 0) (effects (font (size 1.27 1.27)) (justify left)))
  (property "Value" "10uf" (at 220.345 69.85 0) (effects (font (size 1.27 1.27)) (justify left)))
  (property "Footprint" "Capacitors_SMD:C_0603" (at 220.6752 71.12 0) (effects (font (size 1.27 1.27)) hide))
  (property "Datasheet" "" (at 219.71 67.31 0) (effects (font (size 1.27 1.27)) hide)) (pin "1") (pin "2"))

 (symbol (lib_id "BatProtect-rescue:GND") (at 219.71 71.12 0) (unit 1) (in_bom yes) (on_board yes) (dnp no)
  (property "Reference" "#PWR010" (at 219.71 77.47 0) (effects (font (size 1.27 1.27)) hide))
  (property "Value" "GND" (at 219.71 74.93 0) (effects (font (size 1.27 1.27))))
  (property "Footprint" "" (at 219.71 71.12 0) (effects (font (size 1.27 1.27)) hide))
  (property "Datasheet" "" (at 219.71 71.12 0) (effects (font (size 1.27 1.27)) hide)) (pin "1"))

 (symbol (lib_id "BatProtect-rescue:LED") (at 154.94 104.14 90) (unit 1) (in_bom yes) (on_board yes) (dnp no)
  (property "Reference" "D1" (at 152.4 104.14 0) (effects (font (size 1.27 1.27))))
  (property "Value" "LED" (at 157.48 104.14 0) (effects (font (size 1.27 1.27))))
  (property "Footprint" "LEDs:LED_0805" (at 154.94 104.14 0) (effects (font (size 1.27 1.27)) hide))
  (property "Datasheet" "" (at 154.94 104.14 0) (effects (font (size 1.27 1.27)) hide)) (pin "1") (pin "2"))

 (symbol (lib_id "BatProtect-rescue:GND") (at 154.94 107.95 0) (unit 1) (in_bom yes) (on_board yes) (dnp no)
  (property "Reference" "#PWR011" (at 154.94 114.3 0) (effects (font (size 1.27 1.27)) hide))
  (property "Value" "GND" (at 154.94 111.76 0) (effects (font (size 1.27 1.27))))
  (property "Footprint" "" (at 154.94 107.95 0) (effects (font (size 1.27 1.27)) hide))
  (property "Datasheet" "" (at 154.94 107.95 0) (effects (font (size 1.27 1.27)) hide)) (pin "1"))

 (symbol (lib_id "BatProtect-rescue:R") (at 154.94 96.52 180) (unit 1) (in_bom yes) (on_board yes) (dnp no)
  (property "Reference" "R6" (at 152.908 96.52 90) (effects (font (size 1.27 1.27))))
  (property "Value" "330" (at 154.94 96.52 90) (effects (font (size 1.27 1.27))))
  (property "Footprint" "Resistors_SMD:R_0603" (at 156.718 96.52 90) (effects (font (size 1.27 1.27)) hide))
  (property "Datasheet" "" (at 154.94 96.52 0) (effects (font (size 1.27 1.27)) hide)) (pin "1") (pin "2"))

 (symbol (lib_id "BatProtect-rescue:Q_PMOS_GDS") (at 133.35 52.07 270) (mirror x) (unit 1) (in_bom yes) (on_board yes) (dnp no)
  (property "Reference" "Q1" (at 135.89 53.34 90) (effects (font (size 1.27 1.27)) (justify left)))
  (property "Value" "AON6403" (at 128.27 45.72 90) (effects (font (size 1.27 1.27)) (justify left)))
  (property "Footprint" "KiCadCustomLibs:DFN-8-1EP_6x5mm" (at 135.89 46.99 0) (effects (font (size 1.27 1.27)) hide))
  (property "Datasheet" "" (at 133.35 52.07 0) (effects (font (size 1.27 1.27)) hide)) (pin "1") (pin "2") (pin "3"))

 (symbol (lib_id "BatProtect-rescue:R") (at 133.35 69.85 0) (unit 1) (in_bom yes) (on_board yes) (dnp no)
  (property "Reference" "R8" (at 135.382 69.85 90) (effects (font (size 1.27 1.27))))
  (property "Value" "15K" (at 133.35 69.85 90) (effects (font (size 1.27 1.27))))
  (property "Footprint" "Resistors_SMD:R_0603" (at 131.572 69.85 90) (effects (font (size 1.27 1.27)) hide))
  (property "Datasheet" "" (at 133.35 69.85 0) (effects (font (size 1.27 1.27)) hide)) (pin "1") (pin "2"))

 (symbol (lib_id "BatProtect-rescue:Q_NMOS_GSD") (at 135.89 88.9 0) (mirror y) (unit 1) (in_bom yes) (on_board yes) (dnp no)
  (property "Reference" "Q2" (at 130.81 87.63 0) (effects (font (size 1.27 1.27)) (justify left)))
  (property "Value" "SI2308" (at 130.81 90.17 0) (effects (font (size 1.27 1.27)) (justify left)))
  (property "Footprint" "TO_SOT_Packages_SMD:SOT-23" (at 130.81 86.36 0) (effects (font (size 1.27 1.27)) hide))
  (property "Datasheet" "" (at 135.89 88.9 0) (effects (font (size 1.27 1.27)) hide)) (pin "1") (pin "2") (pin "3"))

 (symbol (lib_id "BatProtect-rescue:ATTINY13A-SU") (at 193.04 87.63 0) (unit 1) (in_bom yes) (on_board yes) (dnp no)
  (property "Reference" "U1" (at 172.72 77.47 0) (effects (font (size 1.27 1.27))))
  (property "Value" "ATTINY13A-SU" (at 207.01 97.79 0) (effects (font (size 1.27 1.27))))
  (property "Footprint" "Housings_SOIC:SOIC-8_3.9x4.9mm_Pitch1.27mm" (at 209.55 87.63 0) (effects (font (size 1.27 1.27) italic) hide))
  (property "Datasheet" "" (at 172.72 78.74 0) (effects (font (size 1.27 1.27)) hide)) (pin "1") (pin "2") (pin "3") (pin "4") (pin "5") (pin "6") (pin "7") (pin "8"))

 (symbol (lib_id "BatProtect-rescue:C") (at 184.15 60.96 0) (unit 1) (in_bom yes) (on_board yes) (dnp no)
  (property "Reference" "C1" (at 184.785 58.42 0) (effects (font (size 1.27 1.27)) (justify left)))
  (property "Value" "10uf" (at 184.785 63.5 0) (effects (font (size 1.27 1.27)) (justify left)))
  (property "Footprint" "Capacitors_SMD:C_0603" (at 185.1152 64.77 0) (effects (font (size 1.27 1.27)) hide))
  (property "Datasheet" "" (at 184.15 60.96 0) (effects (font (size 1.27 1.27)) hide)) (pin "1") (pin "2"))

 (symbol (lib_id "BatProtect-rescue:GND") (at 184.15 64.77 0) (unit 1) (in_bom yes) (on_board yes) (dnp no)
  (property "Reference" "#PWR012" (at 184.15 71.12 0) (effects (font (size 1.27 1.27)) hide))
  (property "Value" "GND" (at 184.15 68.58 0) (effects (font (size 1.27 1.27))))
  (property "Footprint" "" (at 184.15 64.77 0) (effects (font (size 1.27 1.27)) hide))
  (property "Datasheet" "" (at 184.15 64.77 0) (effects (font (size 1.27 1.27)) hide)) (pin "1"))

 (sheet_instances (path "" (page "1"))))
